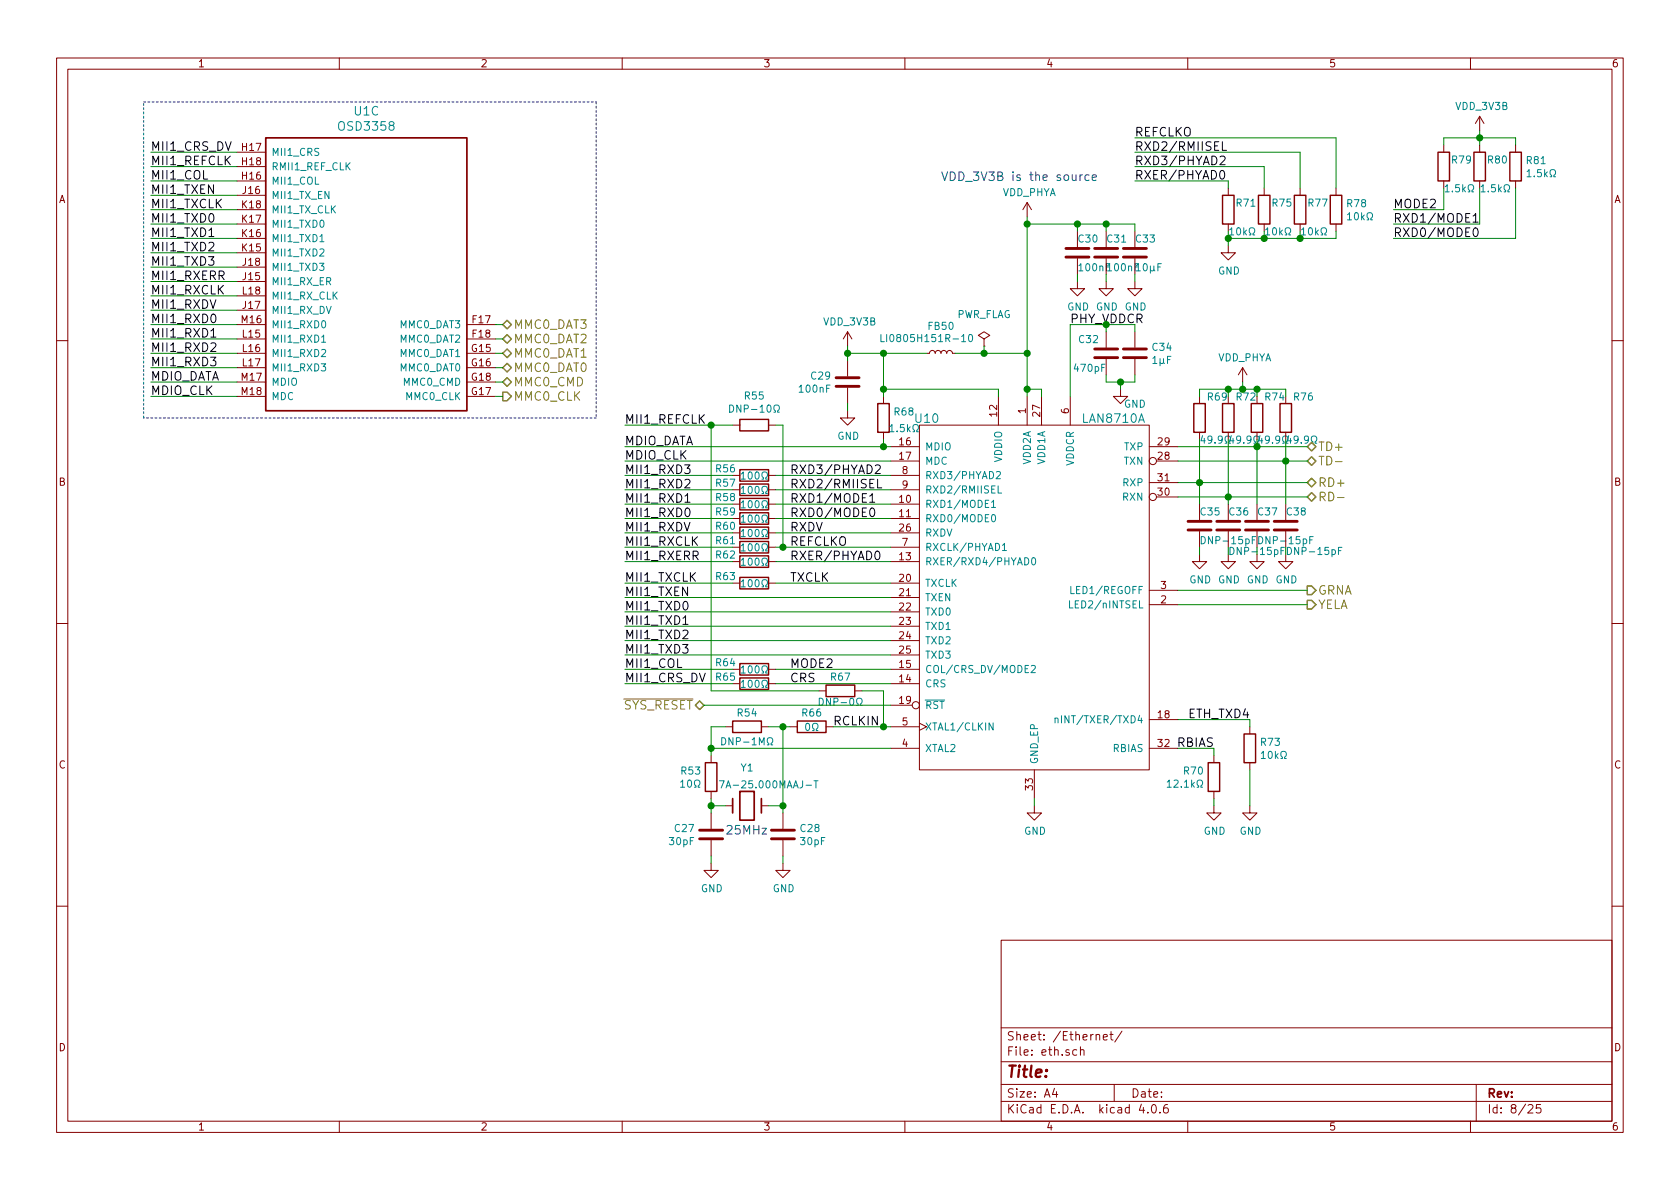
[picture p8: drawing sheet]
EESchema Schematic File Version 2
LIBS:KiMBo-rescue
LIBS:power
LIBS:device
LIBS:transistors
LIBS:conn
LIBS:linear
LIBS:regul
LIBS:74xx
LIBS:cmos4000
LIBS:adc-dac
LIBS:memory
LIBS:xilinx
LIBS:microcontrollers
LIBS:dsp
LIBS:microchip
LIBS:analog_switches
LIBS:motorola
LIBS:texas
LIBS:intel
LIBS:audio
LIBS:interface
LIBS:digital-audio
LIBS:philips
LIBS:display
LIBS:cypress
LIBS:siliconi
LIBS:opto
LIBS:atmel
LIBS:contrib
LIBS:valves
LIBS:KiMBo
LIBS:KiMBo-cache
EELAYER 25 0
EELAYER END
$Descr A4 11693 8268
encoding utf-8
Sheet 8 25
Title ""
Date ""
Rev ""
Comp ""
Comment1 ""
Comment2 ""
Comment3 ""
Comment4 ""
$EndDescr
$Comp
L LAN8710A U10
U 1 1
P 7200 4150
F 0 "U10" H 6450 5400 60  0000 C CNN
F 1 "LAN8710A" H 7750 5400 60  0000 C CNN
F 2 "Housings_DFN_QFN:QFN-32-1EP_5x5mm_Pitch0.5mm" H 7450 4250 60  0001 C CNN
F 3 "" H 7450 4250 60  0001 C CNN
	1    7200 4150
	1    0    0    -1  
$EndComp
$Comp
L R R53
U 1 1
P 4950 5400
F 0 "R53" H 5019 5446 50  0000 L CNN
F 1 "10Ω" H 5019 5355 50  0000 L CNN
F 2 "Resistors_SMD:R_0603" V 4880 5400 50  0001 C CNN
F 3 "" H 4950 5400 50  0000 C CNN
	1    4950 5400
	-1   0    0    -1  
$EndComp
$Comp
L C C27
U 1 1
P 4950 5800
F 0 "C27" H 5064 5846 50  0000 L CNN
F 1 "30pF" H 5064 5755 50  0000 L CNN
F 2 "Capacitors_SMD:C_0603" H 4988 5650 50  0001 C CNN
F 3 "" H 4950 5800 50  0000 C CNN
	1    4950 5800
	-1   0    0    -1  
$EndComp
$Comp
L C C28
U 1 1
P 5450 5800
F 0 "C28" H 5565 5846 50  0000 L CNN
F 1 "30pF" H 5565 5755 50  0000 L CNN
F 2 "Capacitors_SMD:C_0603" H 5488 5650 50  0001 C CNN
F 3 "" H 5450 5800 50  0000 C CNN
	1    5450 5800
	1    0    0    -1  
$EndComp
$Comp
L GND #PWR0118
U 1 1
P 4950 6000
F 0 "#PWR0118" H 4950 5750 50  0001 C CNN
F 1 "GND" H 4955 5827 50  0000 C CNN
F 2 "" H 4950 6000 50  0000 C CNN
F 3 "" H 4950 6000 50  0000 C CNN
	1    4950 6000
	1    0    0    -1  
$EndComp
$Comp
L GND #PWR0119
U 1 1
P 5450 6000
F 0 "#PWR0119" H 5450 5750 50  0001 C CNN
F 1 "GND" H 5455 5827 50  0000 C CNN
F 2 "" H 5450 6000 50  0000 C CNN
F 3 "" H 5450 6000 50  0000 C CNN
	1    5450 6000
	1    0    0    -1  
$EndComp
$Comp
L R R54
U 1 1
P 5200 5050
F 0 "R54" V 5100 5050 50  0000 C CNN
F 1 "DNP-1MΩ" V 5300 5050 50  0000 C CNN
F 2 "Resistors_SMD:R_0603" V 5130 5050 50  0001 C CNN
F 3 "" H 5200 5050 50  0000 C CNN
	1    5200 5050
	0    1    1    0   
$EndComp
$Comp
L R R66
U 1 1
P 5650 5050
F 0 "R66" V 5550 5050 50  0000 C CNN
F 1 "0Ω" V 5650 5050 50  0000 C CNN
F 2 "Resistors_SMD:R_0603" V 5580 5050 50  0001 C CNN
F 3 "" H 5650 5050 50  0000 C CNN
	1    5650 5050
	0    1    1    0   
$EndComp
Text Label 5800 5050 0    60   ~ 0
RCLKIN
$Comp
L CRYSTAL-RESCUE-KiMBo Y1
U 1 1
P 5200 5600
F 0 "Y1" H 5200 5868 50  0000 C CNN
F 1 "7A-25.000MAAJ-T" H 5350 5750 50  0000 C CNN
F 2 "KiMBo:Crystal_SMD_7A_2Pads" H 5200 5600 50  0001 C CNN
F 3 "" H 5200 5600 50  0000 C CNN
	1    5200 5600
	1    0    0    -1  
$EndComp
$Comp
L R R56
U 1 1
P 5250 3300
F 0 "R56" V 5200 3100 50  0000 C CNN
F 1 "100Ω" V 5250 3300 50  0000 C CNN
F 2 "Resistors_SMD:R_0603" V 5180 3300 50  0001 C CNN
F 3 "" H 5250 3300 50  0000 C CNN
	1    5250 3300
	0    1    1    0   
$EndComp
$Comp
L R R57
U 1 1
P 5250 3400
F 0 "R57" V 5200 3200 50  0000 C CNN
F 1 "100Ω" V 5250 3400 50  0000 C CNN
F 2 "Resistors_SMD:R_0603" V 5180 3400 50  0001 C CNN
F 3 "" H 5250 3400 50  0000 C CNN
	1    5250 3400
	0    1    1    0   
$EndComp
$Comp
L R R58
U 1 1
P 5250 3500
F 0 "R58" V 5200 3300 50  0000 C CNN
F 1 "100Ω" V 5250 3500 50  0000 C CNN
F 2 "Resistors_SMD:R_0603" V 5180 3500 50  0001 C CNN
F 3 "" H 5250 3500 50  0000 C CNN
	1    5250 3500
	0    1    1    0   
$EndComp
$Comp
L R R59
U 1 1
P 5250 3600
F 0 "R59" V 5200 3400 50  0000 C CNN
F 1 "100Ω" V 5250 3600 50  0000 C CNN
F 2 "Resistors_SMD:R_0603" V 5180 3600 50  0001 C CNN
F 3 "" H 5250 3600 50  0000 C CNN
	1    5250 3600
	0    1    1    0   
$EndComp
$Comp
L R R60
U 1 1
P 5250 3700
F 0 "R60" V 5200 3500 50  0000 C CNN
F 1 "100Ω" V 5250 3700 50  0000 C CNN
F 2 "Resistors_SMD:R_0603" V 5180 3700 50  0001 C CNN
F 3 "" H 5250 3700 50  0000 C CNN
	1    5250 3700
	0    1    1    0   
$EndComp
$Comp
L R R61
U 1 1
P 5250 3800
F 0 "R61" V 5200 3600 50  0000 C CNN
F 1 "100Ω" V 5250 3800 50  0000 C CNN
F 2 "Resistors_SMD:R_0603" V 5180 3800 50  0001 C CNN
F 3 "" H 5250 3800 50  0000 C CNN
	1    5250 3800
	0    1    1    0   
$EndComp
$Comp
L R R62
U 1 1
P 5250 3900
F 0 "R62" V 5200 3700 50  0000 C CNN
F 1 "100Ω" V 5250 3900 50  0000 C CNN
F 2 "Resistors_SMD:R_0603" V 5180 3900 50  0001 C CNN
F 3 "" H 5250 3900 50  0000 C CNN
	1    5250 3900
	0    1    1    0   
$EndComp
$Comp
L R R63
U 1 1
P 5250 4050
F 0 "R63" V 5200 3850 50  0000 C CNN
F 1 "100Ω" V 5250 4050 50  0000 C CNN
F 2 "Resistors_SMD:R_0603" V 5180 4050 50  0001 C CNN
F 3 "" H 5250 4050 50  0000 C CNN
	1    5250 4050
	0    1    1    0   
$EndComp
Text Label 5500 3300 0    60   ~ 0
RXD3/PHYAD2
Text Label 5500 3400 0    60   ~ 0
RXD2/RMIISEL
Text Label 5500 3500 0    60   ~ 0
RXD1/MODE1
Text Label 5500 3600 0    60   ~ 0
RXD0/MODE0
Text Label 5500 3700 0    60   ~ 0
RXDV
Text Label 5500 3800 0    60   ~ 0
REFCLKO
Text Label 5500 3900 0    60   ~ 0
RXER/PHYAD0
Text Label 5500 4050 0    60   ~ 0
TXCLK
$Comp
L R R64
U 1 1
P 5250 4650
F 0 "R64" V 5200 4450 50  0000 C CNN
F 1 "100Ω" V 5250 4650 50  0000 C CNN
F 2 "Resistors_SMD:R_0603" V 5180 4650 50  0001 C CNN
F 3 "" H 5250 4650 50  0000 C CNN
	1    5250 4650
	0    1    1    0   
$EndComp
$Comp
L R R65
U 1 1
P 5250 4750
F 0 "R65" V 5200 4550 50  0000 C CNN
F 1 "100Ω" V 5250 4750 50  0000 C CNN
F 2 "Resistors_SMD:R_0603" V 5180 4750 50  0001 C CNN
F 3 "" H 5250 4750 50  0000 C CNN
	1    5250 4750
	0    1    1    0   
$EndComp
Text Label 5500 4650 0    60   ~ 0
MODE2
Text Label 5500 4750 0    60   ~ 0
CRS
$Comp
L R R69
U 1 1
P 8350 2900
F 0 "R69" H 8400 3050 50  0000 L CNN
F 1 "49.9Ω" H 8350 2750 50  0000 L CNN
F 2 "Resistors_SMD:R_0603" V 8280 2900 50  0001 C CNN
F 3 "" H 8350 2900 50  0000 C CNN
	1    8350 2900
	1    0    0    -1  
$EndComp
$Comp
L R R72
U 1 1
P 8550 2900
F 0 "R72" H 8600 3050 50  0000 L CNN
F 1 "49.9Ω" H 8550 2750 50  0000 L CNN
F 2 "Resistors_SMD:R_0603" V 8480 2900 50  0001 C CNN
F 3 "" H 8550 2900 50  0000 C CNN
	1    8550 2900
	1    0    0    -1  
$EndComp
$Comp
L R R74
U 1 1
P 8750 2900
F 0 "R74" H 8800 3050 50  0000 L CNN
F 1 "49.9Ω" H 8750 2750 50  0000 L CNN
F 2 "Resistors_SMD:R_0603" V 8680 2900 50  0001 C CNN
F 3 "" H 8750 2900 50  0000 C CNN
	1    8750 2900
	1    0    0    -1  
$EndComp
$Comp
L R R76
U 1 1
P 8950 2900
F 0 "R76" H 9000 3050 50  0000 L CNN
F 1 "49.9Ω" H 8950 2750 50  0000 L CNN
F 2 "Resistors_SMD:R_0603" V 8880 2900 50  0001 C CNN
F 3 "" H 8950 2900 50  0000 C CNN
	1    8950 2900
	1    0    0    -1  
$EndComp
$Comp
L C C35
U 1 1
P 8350 3650
F 0 "C35" H 8350 3750 50  0000 L CNN
F 1 "DNP-15pF" H 8350 3550 50  0000 L CNN
F 2 "Capacitors_SMD:C_0603" H 8388 3500 50  0001 C CNN
F 3 "" H 8350 3650 50  0000 C CNN
	1    8350 3650
	1    0    0    -1  
$EndComp
$Comp
L C C36
U 1 1
P 8550 3650
F 0 "C36" H 8550 3750 50  0000 L CNN
F 1 "DNP-15pF" H 8550 3475 50  0000 L CNN
F 2 "Capacitors_SMD:C_0603" H 8588 3500 50  0001 C CNN
F 3 "" H 8550 3650 50  0000 C CNN
	1    8550 3650
	1    0    0    -1  
$EndComp
$Comp
L C C37
U 1 1
P 8750 3650
F 0 "C37" H 8750 3750 50  0000 L CNN
F 1 "DNP-15pF" H 8750 3550 50  0000 L CNN
F 2 "Capacitors_SMD:C_0603" H 8788 3500 50  0001 C CNN
F 3 "" H 8750 3650 50  0000 C CNN
	1    8750 3650
	1    0    0    -1  
$EndComp
$Comp
L C C38
U 1 1
P 8950 3650
F 0 "C38" H 8950 3750 50  0000 L CNN
F 1 "DNP-15pF" H 8950 3475 50  0000 L CNN
F 2 "Capacitors_SMD:C_0603" H 8988 3500 50  0001 C CNN
F 3 "" H 8950 3650 50  0000 C CNN
	1    8950 3650
	1    0    0    -1  
$EndComp
$Comp
L GND #PWR0120
U 1 1
P 8350 3850
F 0 "#PWR0120" H 8350 3600 50  0001 C CNN
F 1 "GND" H 8355 3677 50  0000 C CNN
F 2 "" H 8350 3850 50  0000 C CNN
F 3 "" H 8350 3850 50  0000 C CNN
	1    8350 3850
	1    0    0    -1  
$EndComp
$Comp
L GND #PWR0121
U 1 1
P 8550 3850
F 0 "#PWR0121" H 8550 3600 50  0001 C CNN
F 1 "GND" H 8555 3677 50  0000 C CNN
F 2 "" H 8550 3850 50  0000 C CNN
F 3 "" H 8550 3850 50  0000 C CNN
	1    8550 3850
	1    0    0    -1  
$EndComp
$Comp
L GND #PWR0122
U 1 1
P 8750 3850
F 0 "#PWR0122" H 8750 3600 50  0001 C CNN
F 1 "GND" H 8755 3677 50  0000 C CNN
F 2 "" H 8750 3850 50  0000 C CNN
F 3 "" H 8750 3850 50  0000 C CNN
	1    8750 3850
	1    0    0    -1  
$EndComp
$Comp
L GND #PWR0123
U 1 1
P 8950 3850
F 0 "#PWR0123" H 8950 3600 50  0001 C CNN
F 1 "GND" H 8955 3677 50  0000 C CNN
F 2 "" H 8950 3850 50  0000 C CNN
F 3 "" H 8950 3850 50  0000 C CNN
	1    8950 3850
	1    0    0    -1  
$EndComp
$Comp
L R R55
U 1 1
P 5250 2950
F 0 "R55" V 5043 2950 50  0000 C CNN
F 1 "DNP-10Ω" V 5134 2950 50  0000 C CNN
F 2 "Resistors_SMD:R_0603" V 5180 2950 50  0001 C CNN
F 3 "" H 5250 2950 50  0000 C CNN
	1    5250 2950
	0    1    1    0   
$EndComp
$Comp
L GND #PWR0124
U 1 1
P 7200 5600
F 0 "#PWR0124" H 7200 5350 50  0001 C CNN
F 1 "GND" H 7205 5427 50  0000 C CNN
F 2 "" H 7200 5600 50  0000 C CNN
F 3 "" H 7200 5600 50  0000 C CNN
	1    7200 5600
	1    0    0    -1  
$EndComp
$Comp
L R R70
U 1 1
P 8450 5400
F 0 "R70" H 8520 5446 50  0000 L CNN
F 1 "12.1kΩ" H 8520 5355 50  0000 L CNN
F 2 "Resistors_SMD:R_0603" V 8380 5400 50  0001 C CNN
F 3 "" H 8450 5400 50  0000 C CNN
	1    8450 5400
	-1   0    0    -1  
$EndComp
$Comp
L R R73
U 1 1
P 8700 5200
F 0 "R73" H 8770 5246 50  0000 L CNN
F 1 "10kΩ" H 8770 5155 50  0000 L CNN
F 2 "Resistors_SMD:R_0603" V 8630 5200 50  0001 C CNN
F 3 "" H 8700 5200 50  0000 C CNN
	1    8700 5200
	1    0    0    -1  
$EndComp
$Comp
L GND #PWR0125
U 1 1
P 8450 5600
F 0 "#PWR0125" H 8450 5350 50  0001 C CNN
F 1 "GND" H 8455 5427 50  0000 C CNN
F 2 "" H 8450 5600 50  0000 C CNN
F 3 "" H 8450 5600 50  0000 C CNN
	1    8450 5600
	1    0    0    -1  
$EndComp
$Comp
L GND #PWR0126
U 1 1
P 8700 5600
F 0 "#PWR0126" H 8700 5350 50  0001 C CNN
F 1 "GND" H 8705 5427 50  0000 C CNN
F 2 "" H 8700 5600 50  0000 C CNN
F 3 "" H 8700 5600 50  0000 C CNN
	1    8700 5600
	1    0    0    -1  
$EndComp
Text Label 8450 5200 2    60   ~ 0
RBIAS
Text Label 8700 5000 2    60   ~ 0
ETH_TXD4
$Comp
L R R68
U 1 1
P 6150 2900
F 0 "R68" H 6219 2946 50  0000 L CNN
F 1 "1.5kΩ" H 6185 2830 50  0000 L CNN
F 2 "Resistors_SMD:R_0603" V 6080 2900 50  0001 C CNN
F 3 "" H 6150 2900 50  0000 C CNN
	1    6150 2900
	1    0    0    -1  
$EndComp
$Comp
L INDUCTOR_Small FB50
U 1 1
P 6550 2450
F 0 "FB50" V 6735 2450 50  0000 C CNN
F 1 "LI0805H151R-10" V 6650 2550 50  0000 C CNN
F 2 "Resistors_SMD:R_0805" H 6550 2450 50  0001 C CNN
F 3 "" H 6550 2450 50  0000 C CNN
	1    6550 2450
	0    -1   -1   0   
$EndComp
$Comp
L C C29
U 1 1
P 5900 2650
F 0 "C29" H 6015 2696 50  0000 L CNN
F 1 "100nF" H 6015 2605 50  0000 L CNN
F 2 "Capacitors_SMD:C_0603" H 5938 2500 50  0001 C CNN
F 3 "" H 5900 2650 50  0000 C CNN
	1    5900 2650
	-1   0    0    -1  
$EndComp
$Comp
L GND #PWR0127
U 1 1
P 5900 2850
F 0 "#PWR0127" H 5900 2600 50  0001 C CNN
F 1 "GND" H 5905 2677 50  0000 C CNN
F 2 "" H 5900 2850 50  0000 C CNN
F 3 "" H 5900 2850 50  0000 C CNN
	1    5900 2850
	1    0    0    -1  
$EndComp
$Comp
L C C30
U 1 1
P 7500 1750
F 0 "C30" H 7500 1850 50  0000 L CNN
F 1 "100nF" H 7500 1650 50  0000 L CNN
F 2 "Capacitors_SMD:C_0603" H 7538 1600 50  0001 C CNN
F 3 "" H 7500 1750 50  0000 C CNN
	1    7500 1750
	1    0    0    -1  
$EndComp
$Comp
L GND #PWR0128
U 1 1
P 7500 1950
F 0 "#PWR0128" H 7500 1700 50  0001 C CNN
F 1 "GND" H 7505 1777 50  0000 C CNN
F 2 "" H 7500 1950 50  0000 C CNN
F 3 "" H 7500 1950 50  0000 C CNN
	1    7500 1950
	1    0    0    -1  
$EndComp
$Comp
L C C32
U 1 1
P 7700 2450
F 0 "C32" H 7750 2550 50  0000 L CNN
F 1 "470pF" H 7700 2350 50  0000 L CNN
F 2 "Capacitors_SMD:C_0603" H 7738 2300 50  0001 C CNN
F 3 "" H 7700 2450 50  0000 C CNN
	1    7700 2450
	-1   0    0    -1  
$EndComp
$Comp
L C C34
U 1 1
P 7900 2450
F 0 "C34" H 8015 2496 50  0000 L CNN
F 1 "1μF" H 8015 2405 50  0000 L CNN
F 2 "Capacitors_SMD:C_0603" H 7938 2300 50  0001 C CNN
F 3 "" H 7900 2450 50  0000 C CNN
	1    7900 2450
	1    0    0    -1  
$EndComp
$Comp
L GND #PWR0129
U 1 1
P 7800 2700
F 0 "#PWR0129" H 7800 2450 50  0001 C CNN
F 1 "GND" H 7900 2600 50  0000 C CNN
F 2 "" H 7800 2700 50  0000 C CNN
F 3 "" H 7800 2700 50  0000 C CNN
	1    7800 2700
	1    0    0    -1  
$EndComp
$Comp
L C C31
U 1 1
P 7700 1750
F 0 "C31" H 7700 1850 50  0000 L CNN
F 1 "100nF" H 7700 1650 50  0000 L CNN
F 2 "Capacitors_SMD:C_0603" H 7738 1600 50  0001 C CNN
F 3 "" H 7700 1750 50  0000 C CNN
	1    7700 1750
	1    0    0    -1  
$EndComp
$Comp
L C C33
U 1 1
P 7900 1750
F 0 "C33" H 7900 1850 50  0000 L CNN
F 1 "10μF" H 7900 1650 50  0000 L CNN
F 2 "Capacitors_SMD:C_0805" H 7938 1600 50  0001 C CNN
F 3 "" H 7900 1750 50  0000 C CNN
	1    7900 1750
	1    0    0    -1  
$EndComp
$Comp
L GND #PWR0130
U 1 1
P 7700 1950
F 0 "#PWR0130" H 7700 1700 50  0001 C CNN
F 1 "GND" H 7705 1777 50  0000 C CNN
F 2 "" H 7700 1950 50  0000 C CNN
F 3 "" H 7700 1950 50  0000 C CNN
	1    7700 1950
	1    0    0    -1  
$EndComp
$Comp
L GND #PWR0131
U 1 1
P 7900 1950
F 0 "#PWR0131" H 7900 1700 50  0001 C CNN
F 1 "GND" H 7905 1777 50  0000 C CNN
F 2 "" H 7900 1950 50  0000 C CNN
F 3 "" H 7900 1950 50  0000 C CNN
	1    7900 1950
	1    0    0    -1  
$EndComp
Text Label 7450 2250 0    60   ~ 0
PHY_VDDCR
$Comp
L VDD_PHYA #PWR0132
U 1 1
P 7150 1500
F 0 "#PWR0132" H 7150 1350 50  0001 C CNN
F 1 "VDD_PHYA" H 7165 1673 50  0000 C CNN
F 2 "" H 7150 1500 50  0000 C CNN
F 3 "" H 7150 1500 50  0000 C CNN
	1    7150 1500
	1    0    0    -1  
$EndComp
$Comp
L VDD_PHYA #PWR0133
U 1 1
P 8650 2650
F 0 "#PWR0133" H 8650 2500 50  0001 C CNN
F 1 "VDD_PHYA" H 8665 2823 50  0000 C CNN
F 2 "" H 8650 2650 50  0000 C CNN
F 3 "" H 8650 2650 50  0000 C CNN
	1    8650 2650
	1    0    0    -1  
$EndComp
$Comp
L R R67
U 1 1
P 5850 4800
F 0 "R67" V 5750 4800 50  0000 C CNN
F 1 "DNP-0Ω" V 5925 4800 50  0000 C CNN
F 2 "Resistors_SMD:R_0603" V 5780 4800 50  0001 C CNN
F 3 "" H 5850 4800 50  0000 C CNN
	1    5850 4800
	0    1    1    0   
$EndComp
$Comp
L R R71
U 1 1
P 8550 1450
F 0 "R71" H 8600 1500 50  0000 L CNN
F 1 "10kΩ" H 8550 1300 50  0000 L CNN
F 2 "Resistors_SMD:R_0603" V 8480 1450 50  0001 C CNN
F 3 "" H 8550 1450 50  0000 C CNN
	1    8550 1450
	1    0    0    -1  
$EndComp
$Comp
L R R75
U 1 1
P 8800 1450
F 0 "R75" H 8850 1500 50  0000 L CNN
F 1 "10kΩ" H 8800 1300 50  0000 L CNN
F 2 "Resistors_SMD:R_0603" V 8730 1450 50  0001 C CNN
F 3 "" H 8800 1450 50  0000 C CNN
	1    8800 1450
	1    0    0    -1  
$EndComp
$Comp
L R R77
U 1 1
P 9050 1450
F 0 "R77" H 9100 1500 50  0000 L CNN
F 1 "10kΩ" H 9050 1300 50  0000 L CNN
F 2 "Resistors_SMD:R_0603" V 8980 1450 50  0001 C CNN
F 3 "" H 9050 1450 50  0000 C CNN
	1    9050 1450
	1    0    0    -1  
$EndComp
$Comp
L R R78
U 1 1
P 9300 1450
F 0 "R78" H 9370 1496 50  0000 L CNN
F 1 "10kΩ" H 9370 1405 50  0000 L CNN
F 2 "Resistors_SMD:R_0603" V 9230 1450 50  0001 C CNN
F 3 "" H 9300 1450 50  0000 C CNN
	1    9300 1450
	1    0    0    -1  
$EndComp
Text Label 7900 950  0    60   ~ 0
REFCLKO
Text Label 7900 1050 0    60   ~ 0
RXD2/RMIISEL
Text Label 7900 1150 0    60   ~ 0
RXD3/PHYAD2
Text Label 7900 1250 0    60   ~ 0
RXER/PHYAD0
$Comp
L GND #PWR0134
U 1 1
P 8550 1700
F 0 "#PWR0134" H 8550 1450 50  0001 C CNN
F 1 "GND" H 8555 1527 50  0000 C CNN
F 2 "" H 8550 1700 50  0000 C CNN
F 3 "" H 8550 1700 50  0000 C CNN
	1    8550 1700
	1    0    0    -1  
$EndComp
$Comp
L R R79
U 1 1
P 10050 1150
F 0 "R79" H 10100 1200 50  0000 L CNN
F 1 "1.5kΩ" H 10050 1000 50  0000 L CNN
F 2 "Resistors_SMD:R_0603" V 9980 1150 50  0001 C CNN
F 3 "" H 10050 1150 50  0000 C CNN
	1    10050 1150
	1    0    0    -1  
$EndComp
$Comp
L R R80
U 1 1
P 10300 1150
F 0 "R80" H 10350 1200 50  0000 L CNN
F 1 "1.5kΩ" H 10300 1000 50  0000 L CNN
F 2 "Resistors_SMD:R_0603" V 10230 1150 50  0001 C CNN
F 3 "" H 10300 1150 50  0000 C CNN
	1    10300 1150
	1    0    0    -1  
$EndComp
$Comp
L R R81
U 1 1
P 10550 1150
F 0 "R81" H 10620 1196 50  0000 L CNN
F 1 "1.5kΩ" H 10620 1105 50  0000 L CNN
F 2 "Resistors_SMD:R_0603" V 10480 1150 50  0001 C CNN
F 3 "" H 10550 1150 50  0000 C CNN
	1    10550 1150
	1    0    0    -1  
$EndComp
Text Label 9700 1450 0    60   ~ 0
MODE2
Text Label 9700 1550 0    60   ~ 0
RXD1/MODE1
Text Label 9700 1650 0    60   ~ 0
RXD0/MODE0
Text HLabel 9100 3200 2    60   BiDi ~ 0
TD-
Text HLabel 9100 3100 2    60   BiDi ~ 0
TD+
Text HLabel 9100 3350 2    60   BiDi ~ 0
RD+
Text HLabel 9100 3450 2    60   BiDi ~ 0
RD-
Text HLabel 9100 4200 2    60   Output ~ 0
YELA
Text HLabel 9100 4100 2    60   Output ~ 0
GRNA
$Comp
L OSD3358 U?
U 3 1
P 1650 1050
AR Path="/581AEC7B/591FDF33" Ref="U?"  Part="3" 
AR Path="/589CBCC9/591FDF33" Ref="U1"  Part="3" 
F 0 "U1" H 2550 1340 60  0000 C CNN
F 1 "OSD3358" H 2550 1234 60  0000 C CNN
F 2 "KiMBo:BGA-400-1-27mm" H 1650 1050 60  0001 C CNN
F 3 "" H 1650 1050 60  0001 C CNN
	3    1650 1050
	1    0    0    -1  
$EndComp
Text Label 1050 1150 0    60   ~ 0
MII1_REFCLK
Text Label 1050 2650 0    60   ~ 0
MDIO_DATA
Text Label 1050 2750 0    60   ~ 0
MDIO_CLK
Text Label 1050 2550 0    60   ~ 0
MII1_RXD3
Text Label 1050 2450 0    60   ~ 0
MII1_RXD2
Text Label 1050 2350 0    60   ~ 0
MII1_RXD1
Text Label 1050 2250 0    60   ~ 0
MII1_RXD0
Text Label 1050 2150 0    60   ~ 0
MII1_RXDV
Text Label 1050 2050 0    60   ~ 0
MII1_RXCLK
Text Label 1050 1950 0    60   ~ 0
MII1_RXERR
Text Label 1050 1450 0    60   ~ 0
MII1_TXCLK
Text Label 1050 1350 0    60   ~ 0
MII1_TXEN
Text Label 1050 1550 0    60   ~ 0
MII1_TXD0
Text Label 1050 1650 0    60   ~ 0
MII1_TXD1
Text Label 1050 1750 0    60   ~ 0
MII1_TXD2
Text Label 1050 1850 0    60   ~ 0
MII1_TXD3
Text Label 1050 1250 0    60   ~ 0
MII1_COL
Text Label 1050 1050 0    60   ~ 0
MII1_CRS_DV
Text HLabel 4900 4900 0    60   BiDi ~ 0
~SYS_RESET
Text Label 4350 2950 0    60   ~ 0
MII1_REFCLK
Text Label 4350 3100 0    60   ~ 0
MDIO_DATA
Text Label 4350 3200 0    60   ~ 0
MDIO_CLK
Text Label 4350 3300 0    60   ~ 0
MII1_RXD3
Text Label 4350 3400 0    60   ~ 0
MII1_RXD2
Text Label 4350 3500 0    60   ~ 0
MII1_RXD1
Text Label 4350 3600 0    60   ~ 0
MII1_RXD0
Text Label 4350 3700 0    60   ~ 0
MII1_RXDV
Text Label 4350 3800 0    60   ~ 0
MII1_RXCLK
Text Label 4350 3900 0    60   ~ 0
MII1_RXERR
Text Label 4350 4050 0    60   ~ 0
MII1_TXCLK
Text Label 4350 4150 0    60   ~ 0
MII1_TXEN
Text Label 4350 4250 0    60   ~ 0
MII1_TXD0
Text Label 4350 4350 0    60   ~ 0
MII1_TXD1
Text Label 4350 4450 0    60   ~ 0
MII1_TXD2
Text Label 4350 4550 0    60   ~ 0
MII1_TXD3
Text Label 4350 4650 0    60   ~ 0
MII1_COL
Text Label 4350 4750 0    60   ~ 0
MII1_CRS_DV
Text HLabel 3500 2550 2    60   BiDi ~ 0
MMC0_DAT0
Text HLabel 3500 2450 2    60   BiDi ~ 0
MMC0_DAT1
Text HLabel 3500 2350 2    60   BiDi ~ 0
MMC0_DAT2
Text HLabel 3500 2250 2    60   BiDi ~ 0
MMC0_DAT3
Text HLabel 3500 2650 2    60   BiDi ~ 0
MMC0_CMD
Text HLabel 3500 2750 2    60   Output ~ 0
MMC0_CLK
$Comp
L VDD_3V3B #PWR0135
U 1 1
P 5900 2400
F 0 "#PWR0135" H 5900 2250 50  0001 C CNN
F 1 "VDD_3V3B" H 5915 2573 50  0000 C CNN
F 2 "" H 5900 2400 50  0000 C CNN
F 3 "" H 5900 2400 50  0000 C CNN
	1    5900 2400
	1    0    0    -1  
$EndComp
$Comp
L VDD_3V3B #PWR0136
U 1 1
P 10300 900
F 0 "#PWR0136" H 10300 750 50  0001 C CNN
F 1 "VDD_3V3B" H 10315 1073 50  0000 C CNN
F 2 "" H 10300 900 50  0000 C CNN
F 3 "" H 10300 900 50  0000 C CNN
	1    10300 900 
	1    0    0    -1  
$EndComp
Wire Wire Line
	4950 5550 4950 5650
Wire Wire Line
	5050 5600 4950 5600
Connection ~ 4950 5600
Wire Wire Line
	5450 6000 5450 5950
Wire Wire Line
	4950 6000 4950 5950
Wire Wire Line
	5350 5600 5450 5600
Wire Wire Line
	5450 5050 5450 5650
Wire Wire Line
	5800 5050 6200 5050
Wire Wire Line
	5350 5050 5500 5050
Connection ~ 5450 5600
Connection ~ 5450 5050
Wire Wire Line
	6200 5200 4950 5200
Wire Wire Line
	4950 5050 4950 5250
Wire Wire Line
	5050 5050 4950 5050
Connection ~ 4950 5200
Wire Wire Line
	6200 3300 5400 3300
Wire Wire Line
	6200 3400 5400 3400
Wire Wire Line
	6200 3500 5400 3500
Wire Wire Line
	5400 3600 6200 3600
Wire Wire Line
	6200 3700 5400 3700
Wire Wire Line
	5400 3800 6200 3800
Wire Wire Line
	6200 3900 5400 3900
Wire Wire Line
	6200 4050 5400 4050
Wire Wire Line
	5100 3300 4350 3300
Wire Wire Line
	5100 3400 4350 3400
Wire Wire Line
	5100 3500 4350 3500
Wire Wire Line
	5100 3600 4350 3600
Wire Wire Line
	5100 3700 4350 3700
Wire Wire Line
	5100 3800 4350 3800
Wire Wire Line
	5100 3900 4350 3900
Wire Wire Line
	5100 4050 4350 4050
Wire Wire Line
	6200 3200 4350 3200
Wire Wire Line
	4350 3100 6200 3100
Wire Wire Line
	6200 4150 4350 4150
Wire Wire Line
	6200 4250 4350 4250
Wire Wire Line
	6200 4350 4350 4350
Wire Wire Line
	6200 4450 4350 4450
Wire Wire Line
	6200 4550 4350 4550
Wire Wire Line
	6200 4650 5400 4650
Wire Wire Line
	6200 4750 5400 4750
Wire Wire Line
	5100 4650 4350 4650
Wire Wire Line
	5100 4750 4350 4750
Wire Wire Line
	8200 3100 9100 3100
Wire Wire Line
	8200 3200 9100 3200
Wire Wire Line
	8200 3450 9100 3450
Wire Wire Line
	8200 3350 9100 3350
Wire Wire Line
	8350 2750 8350 2700
Wire Wire Line
	8350 2700 8950 2700
Wire Wire Line
	8950 2700 8950 2750
Wire Wire Line
	8750 2750 8750 2700
Connection ~ 8750 2700
Wire Wire Line
	8550 2750 8550 2700
Connection ~ 8550 2700
Wire Wire Line
	8350 3050 8350 3500
Connection ~ 8350 3350
Wire Wire Line
	8550 3050 8550 3500
Connection ~ 8550 3450
Wire Wire Line
	8750 3050 8750 3500
Connection ~ 8750 3100
Wire Wire Line
	8950 3050 8950 3500
Connection ~ 8950 3200
Wire Wire Line
	8650 2700 8650 2650
Connection ~ 8650 2700
Wire Wire Line
	8350 3800 8350 3850
Wire Wire Line
	8550 3800 8550 3850
Wire Wire Line
	8750 3800 8750 3850
Wire Wire Line
	8950 3800 8950 3850
Wire Wire Line
	5450 3800 5450 2950
Wire Wire Line
	5450 2950 5400 2950
Connection ~ 5450 3800
Wire Wire Line
	4350 2950 5100 2950
Wire Wire Line
	7200 5600 7200 5550
Wire Wire Line
	8700 5600 8700 5350
Wire Wire Line
	8450 5600 8450 5550
Wire Wire Line
	8450 5250 8450 5200
Wire Wire Line
	8450 5200 8200 5200
Wire Wire Line
	8200 5000 8700 5000
Wire Wire Line
	8700 5000 8700 5050
Wire Wire Line
	8200 4100 9100 4100
Wire Wire Line
	6950 2750 6950 2700
Wire Wire Line
	6950 2700 6150 2700
Wire Wire Line
	6150 2450 6150 2750
Wire Wire Line
	6150 3050 6150 3100
Connection ~ 6150 3100
Wire Wire Line
	7250 2750 7250 2700
Wire Wire Line
	7250 2700 7150 2700
Wire Wire Line
	7150 1500 7150 2750
Wire Wire Line
	5900 2800 5900 2850
Wire Wire Line
	5900 2450 6450 2450
Wire Wire Line
	5900 2400 5900 2500
Wire Wire Line
	6650 2450 7150 2450
Connection ~ 7150 2700
Connection ~ 5900 2450
Connection ~ 7150 2450
Wire Wire Line
	7450 2750 7450 2250
Wire Wire Line
	7450 2250 7900 2250
Wire Wire Line
	7700 2300 7700 2250
Connection ~ 7700 2250
Wire Wire Line
	7900 2250 7900 2300
Wire Wire Line
	7700 2600 7700 2650
Wire Wire Line
	7700 2650 7900 2650
Wire Wire Line
	7900 2650 7900 2600
Wire Wire Line
	7800 2700 7800 2650
Connection ~ 7800 2650
Wire Wire Line
	7150 1550 7900 1550
Wire Wire Line
	7500 1550 7500 1600
Wire Wire Line
	7500 1950 7500 1900
Wire Wire Line
	7900 1550 7900 1600
Connection ~ 7500 1550
Wire Wire Line
	7700 1600 7700 1550
Connection ~ 7700 1550
Wire Wire Line
	7700 1900 7700 1950
Wire Wire Line
	7900 1900 7900 1950
Connection ~ 7150 1550
Wire Wire Line
	4950 2950 4950 4800
Wire Wire Line
	6150 4800 6150 5050
Connection ~ 6150 5050
Connection ~ 4950 2950
Wire Wire Line
	6150 4800 6000 4800
Wire Wire Line
	4950 4800 5700 4800
Wire Wire Line
	6200 4900 4900 4900
Wire Wire Line
	8550 1300 8550 1250
Wire Wire Line
	8550 1250 7900 1250
Wire Wire Line
	8800 1300 8800 1150
Wire Wire Line
	8800 1150 7900 1150
Wire Wire Line
	9050 1300 9050 1050
Wire Wire Line
	9050 1050 7900 1050
Wire Wire Line
	9300 1300 9300 950 
Wire Wire Line
	9300 950  7900 950 
Wire Wire Line
	8550 1600 8550 1700
Wire Wire Line
	8550 1650 9300 1650
Wire Wire Line
	9300 1650 9300 1600
Wire Wire Line
	9050 1600 9050 1650
Connection ~ 9050 1650
Wire Wire Line
	8800 1600 8800 1650
Connection ~ 8800 1650
Connection ~ 8550 1650
Wire Wire Line
	10050 1000 10050 950 
Wire Wire Line
	10050 950  10550 950 
Wire Wire Line
	10550 950  10550 1000
Wire Wire Line
	10300 900  10300 1000
Connection ~ 10300 950 
Wire Wire Line
	10050 1300 10050 1450
Wire Wire Line
	10050 1450 9700 1450
Wire Wire Line
	10300 1300 10300 1550
Wire Wire Line
	10300 1550 9700 1550
Wire Wire Line
	10550 1300 10550 1650
Wire Wire Line
	10550 1650 9700 1650
Wire Wire Line
	3500 2250 3450 2250
Wire Wire Line
	3500 2350 3450 2350
Wire Wire Line
	3500 2450 3450 2450
Wire Wire Line
	3500 2550 3450 2550
Wire Wire Line
	3500 2650 3450 2650
Wire Wire Line
	3500 2750 3450 2750
Wire Wire Line
	1650 1450 1050 1450
Wire Wire Line
	1650 1550 1050 1550
Wire Wire Line
	1650 1650 1050 1650
Wire Wire Line
	1650 1750 1050 1750
Wire Wire Line
	1650 1850 1050 1850
Wire Wire Line
	1650 1950 1050 1950
Wire Wire Line
	1650 1050 1050 1050
Wire Wire Line
	1650 1250 1050 1250
Wire Wire Line
	1650 2050 1050 2050
Wire Wire Line
	1650 2250 1050 2250
Wire Wire Line
	1650 2350 1050 2350
Wire Wire Line
	1050 1350 1650 1350
Wire Wire Line
	1650 2150 1050 2150
Wire Wire Line
	1650 1150 1050 1150
Wire Wire Line
	1650 2750 1050 2750
Wire Wire Line
	1650 2650 1050 2650
Wire Wire Line
	1650 2550 1050 2550
Wire Wire Line
	1050 2450 1650 2450
Wire Notes Line
	1000 2900 1000 700 
Wire Notes Line
	1000 700  4150 700 
Wire Notes Line
	4150 700  4150 2900
Wire Notes Line
	4150 2900 1000 2900
Wire Wire Line
	9100 4200 8200 4200
Connection ~ 6150 2450
Connection ~ 6150 2700
$Comp
L PWR_FLAG #FLG0137
U 1 1
P 6850 2400
F 0 "#FLG0137" H 6850 2495 50  0001 C CNN
F 1 "PWR_FLAG" H 6850 2624 50  0000 C CNN
F 2 "" H 6850 2400 50  0000 C CNN
F 3 "" H 6850 2400 50  0000 C CNN
	1    6850 2400
	1    0    0    -1  
$EndComp
Wire Wire Line
	6850 2400 6850 2450
Connection ~ 6850 2450
Text Notes 6550 1250 0    60   ~ 0
VDD_3V3B is the source
Text Notes 5050 5800 0    60   ~ 0
25MHz
$EndSCHEMATC
